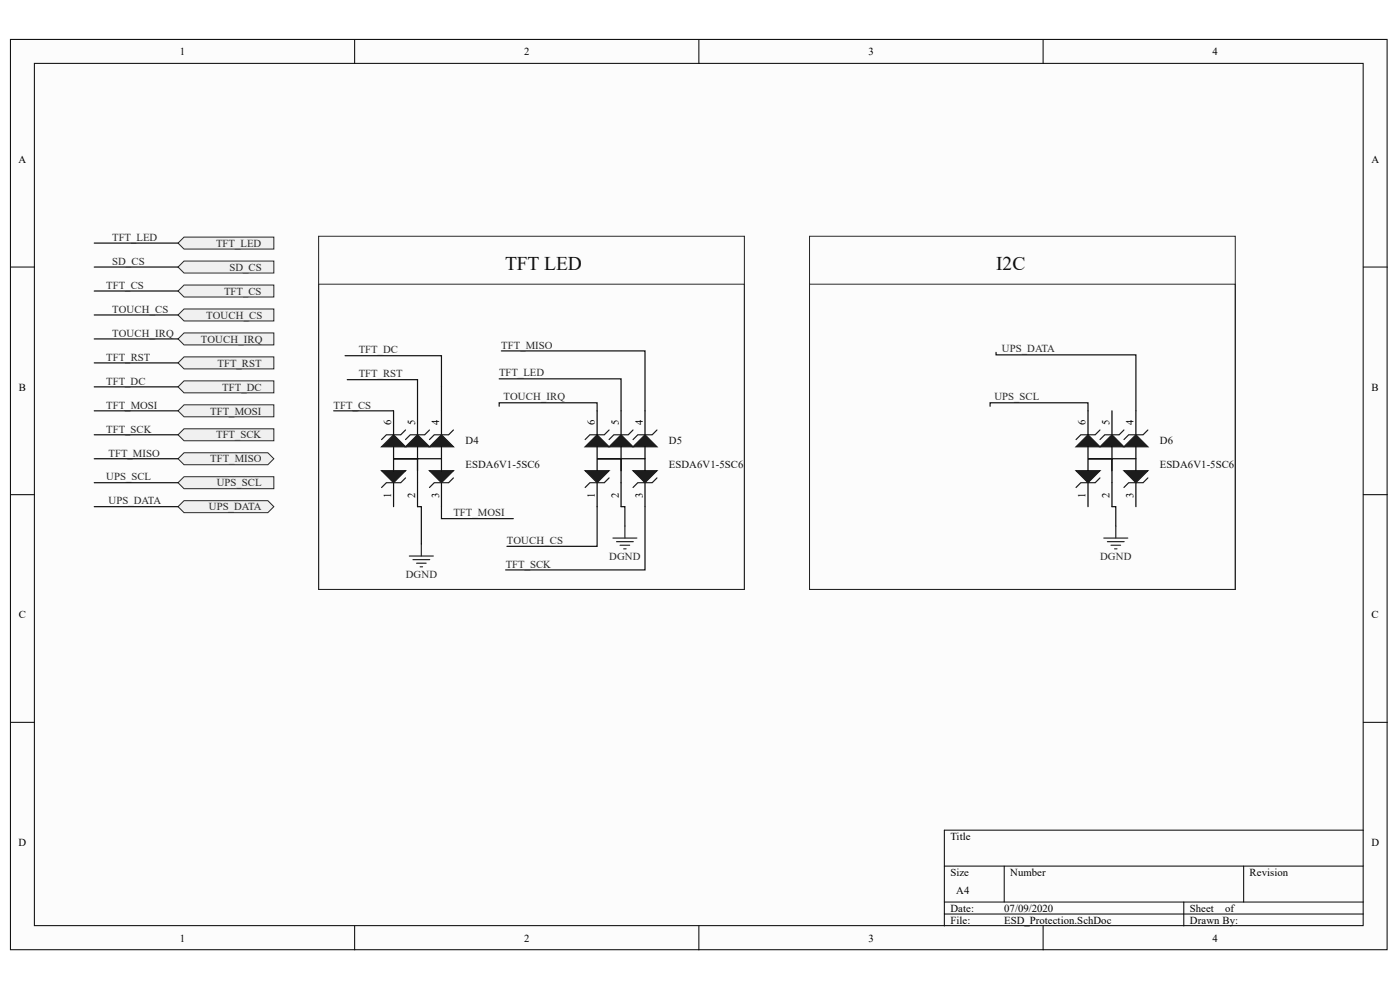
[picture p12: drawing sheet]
<svg xmlns="http://www.w3.org/2000/svg" width="420mm" height="297mm" viewBox="0 0 420 297" stroke-linecap="round" stroke-linejoin="round" font-family="sans-serif">
<g fill="#fcfcfc" stroke="#000" stroke-width=".3">
<path d="M3.1 11.8h412.8v272.9h-412.8z"/>
<path d="M10.3 19h398.5v258.5h-398.5z"/>
</g>
<g fill="none" stroke="#000" stroke-width=".3">
<path d="M106.3 11.8v7.2M209.6 11.8v7.2M312.8 11.8v7.2M3.1 80h7.2M408.8 80h7.2M3.1 148.3h7.2M408.8 148.3h7.2M3.1 216.5h7.2M408.8 216.5h7.2M283.2 259.6h125.6M301.1 259.6v10.8M372.9 259.6v10.8"/>
<path d="M408.8 248.8h-125.6v28.8M106.3 277.6v7.1M209.6 277.6v7.1M283.2 270.4h125.6M283.2 274h125.6M312.8 277.6v7.1M355 270.4v7.2"/>
</g>
<g fill="none" stroke="#000" stroke-width=".36">
<path d="M179.1 123.1v7.2M179.1 133.9v7.2M186.2 123.1v7.2M186.2 133.9v7.2M193.4 137.5h-14.3h7.1v14.4M193.4 123.1v7.2M193.4 133.9v7.2M326.3 123.1v7.2M326.3 133.9v7.2M333.4 123.1v7.2M333.4 133.9v7.2M340.6 137.5h-14.3h7.1v14.4"/>
<path d="M340.6 123.1v7.2M340.6 133.9v7.2M179.1 144.7v7.2M193.4 144.7v7.2M326.3 144.7v7.2M340.6 144.7v7.2"/>
</g>
<g fill="#1c1c1c" stroke="#1c1c1c" stroke-width=".36">
<path d="M175.5 141.1h7.1l-3.5 3.6z"/>
<path d="M179.1 130.3l3.5 3.6h-7.1z"/>
<path d="M189.8 141.1h7.2l-3.6 3.6z"/>
<path d="M193.4 130.3l3.6 3.6h-7.2z"/>
<path d="M186.2 130.3l3.6 3.6h-7.2z"/>
<path d="M322.7 141.1h7.1l-3.5 3.6z"/>
<path d="M326.3 130.3l3.5 3.6h-7.1z"/>
<path d="M337 141.1h7.2l-3.6 3.6z"/>
<path d="M340.6 130.3l3.6 3.6h-7.2z"/>
<path d="M333.4 130.3l3.6 3.6h-7.2z"/>
</g>
<path d="M182.6 128.9l-1.4 1.4h-4.3l-1.4 1.5M189.8 128.9l-1.4 1.4h-4.3l-1.5 1.5M197 128.9l-1.4 1.4h-4.3l-1.5 1.5M329.8 128.9l-1.4 1.4h-4.3l-1.4 1.5M337 128.9l-1.4 1.4h-4.3l-1.5 1.5M344.2 128.9l-1.4 1.4h-4.3l-1.5 1.5M182.6 143.2l-1.4 1.5h-4.3l-1.4 1.4M197 143.2l-1.4 1.5h-4.3l-1.5 1.4M329.8 143.2l-1.4 1.5h-4.3l-1.4 1.4M344.2 143.2l-1.4 1.5h-4.3l-1.5 1.4" fill="none" stroke="#1c1c1c" stroke-width=".36"/>
<path d="M298.7 105.6v.8h41.9v16.7M149.7 121.8v-1.1h29.4v2.4M296.9 121.8v-1.1h29.4v2.4M179.1 151.9v11.9h-27.1M186.2 151.9h1.2v5.8M193.4 151.9v18.9h-41.8M333.4 151.9h1.2v5.8" fill="none" stroke="#0e0e0e" stroke-width=".36"/>
<g fill="none" stroke="#262626" stroke-width=".36">
<path d="M187.4 157.7v3.6M334.6 157.7v3.6M122.8 166.7h7.1M123.8 167.7h5.1M124.9 168.8h2.9M126 169.9h.7M126.3 163.1v3.6M183.8 161.3h7.2M184.9 162.4h5M185.9 163.4h2.9M187 164.5h.7M331 161.3h7.2"/>
<path d="M332.1 162.4h5M333.1 163.4h2.9M334.2 164.5h.7"/>
</g>
<path d="M95.5 70.8h127.7v105.9h-127.7zM242.7 70.8h127.7v105.9h-127.7zM95.5 85.2h127.7v91.5h-127.7zM242.7 85.2h127.7v91.5h-127.7z" fill="none" stroke="#262626" stroke-width=".3"/>
<path d="M55.2 78.2h26.9v3.6h-26.9l-1.8-1.8z" fill-rule="evenodd" fill="#f0f0f0" stroke="#262626" stroke-width=".3"/>
<path d="M28.3 80h25.1" fill="none" stroke="#0e0e0e" stroke-width=".36"/>
<path d="M55.2 85.4h26.9v3.6h-26.9l-1.8-1.8z" fill-rule="evenodd" fill="#f0f0f0" stroke="#262626" stroke-width=".3"/>
<path d="M28.3 87.2h25.1" fill="none" stroke="#0e0e0e" stroke-width=".36"/>
<path d="M55.2 92.6h26.9v3.6h-26.9l-1.8-1.8z" fill-rule="evenodd" fill="#f0f0f0" stroke="#262626" stroke-width=".3"/>
<path d="M28.3 94.4h25.1" fill="none" stroke="#0e0e0e" stroke-width=".36"/>
<path d="M55.2 99.8h26.9v3.6h-26.9l-1.8-1.8z" fill-rule="evenodd" fill="#f0f0f0" stroke="#262626" stroke-width=".3"/>
<path d="M28.3 101.6h25.1" fill="none" stroke="#0e0e0e" stroke-width=".36"/>
<path d="M55.2 107h26.9v3.6h-26.9l-1.8-1.8z" fill-rule="evenodd" fill="#f0f0f0" stroke="#262626" stroke-width=".3"/>
<path d="M28.3 108.8h25.1" fill="none" stroke="#0e0e0e" stroke-width=".36"/>
<path d="M55.2 114.2h26.9v3.6h-26.9l-1.8-1.8z" fill-rule="evenodd" fill="#f0f0f0" stroke="#262626" stroke-width=".3"/>
<path d="M28.3 116h25.1" fill="none" stroke="#0e0e0e" stroke-width=".36"/>
<path d="M55.2 121.3h26.9v3.6h-26.9l-1.8-1.8z" fill-rule="evenodd" fill="#f0f0f0" stroke="#262626" stroke-width=".3"/>
<path d="M28.3 123.1h25.1" fill="none" stroke="#0e0e0e" stroke-width=".36"/>
<path d="M55.2 135.7h25.1l1.8 1.8-1.8 1.8h-25.1l-1.8-1.8z" fill-rule="evenodd" fill="#f0f0f0" stroke="#262626" stroke-width=".3"/>
<path d="M28.3 137.5h25.1" fill="none" stroke="#0e0e0e" stroke-width=".36"/>
<path d="M55.2 128.5h26.9v3.6h-26.9l-1.8-1.8z" fill-rule="evenodd" fill="#f0f0f0" stroke="#262626" stroke-width=".3"/>
<path d="M28.3 130.3h25.1" fill="none" stroke="#0e0e0e" stroke-width=".36"/>
<path d="M55.2 71.1h26.9v3.6h-26.9l-1.8-1.8z" fill-rule="evenodd" fill="#f0f0f0" stroke="#262626" stroke-width=".3"/>
<path d="M28.3 72.9h25.1" fill="none" stroke="#0e0e0e" stroke-width=".36"/>
<path d="M55.2 150.1h25.1l1.8 1.8-1.8 1.8h-25.1l-1.8-1.8z" fill-rule="evenodd" fill="#f0f0f0" stroke="#262626" stroke-width=".3"/>
<path d="M28.3 151.9h25.1" fill="none" stroke="#0e0e0e" stroke-width=".36"/>
<path d="M55.2 142.9h26.9v3.6h-26.9l-1.8-1.8z" fill-rule="evenodd" fill="#f0f0f0" stroke="#262626" stroke-width=".3"/>
<path d="M103.5 106.6h28.9v16.5M104.1 113.8h21.1v9.3M149.7 113.5h36.5v9.6M150.3 105.2h43.1v17.9M100.1 123.1h17.9M28.3 144.7h25.1M125.2 151.9h1.1v11.2M132.4 151.9v3.6h21.5" fill="none" stroke="#0e0e0e" stroke-width=".36"/>
<path d="M118 123.1v7.2M118 133.9v7.2M125.2 123.1v7.2M125.2 133.9v7.2M132.4 137.5h-14.4h7.2v14.4M132.4 123.1v7.2M132.4 133.9v7.2M118 144.7v7.2M132.4 144.7v7.2" fill="none" stroke="#000" stroke-width=".36"/>
<g fill="#1c1c1c" stroke="#1c1c1c" stroke-width=".36">
<path d="M114.4 141.1h7.2l-3.6 3.6z"/>
<path d="M118 130.3l3.6 3.6h-7.2z"/>
<path d="M128.8 141.1h7.2l-3.6 3.6z"/>
<path d="M132.4 130.3l3.6 3.6h-7.2z"/>
<path d="M125.2 130.3l3.6 3.6h-7.2z"/>
</g>
<path d="M121.6 128.9l-1.4 1.4h-4.3l-1.5 1.5M128.8 128.9l-1.4 1.4h-4.4l-1.4 1.5M136 128.9l-1.5 1.4h-4.3l-1.4 1.5M121.6 143.2l-1.4 1.5h-4.3l-1.5 1.4M136 143.2l-1.5 1.5h-4.3l-1.4 1.4" fill="none" stroke="#1c1c1c" stroke-width=".36"/>
<g font-size="5.8" fill="#0e0e0e">
<text x="151.5" y="81.1">TFT LED</text>
<text x="298.7" y="81.1">I2C</text>
</g>
<g font-size="3.2">
<text x="53.9" y="16.5">1</text>
<text x="157.2" y="16.5">2</text>
<text x="260.4" y="16.5">3</text>
<text x="363.6" y="16.5">4</text>
<text x="5.6" y="48.9">A</text>
<text x="411.2" y="48.9">A</text>
<text x="5.7" y="117.1">B</text>
<text x="411.3" y="117.1">B</text>
<text x="117.3" y="127.5" transform="rotate(-90 117.3 127.5)">6</text>
<text x="124.5" y="127.5" transform="rotate(-90 124.5 127.5)">5</text>
<text x="131.6" y="127.5" transform="rotate(-90 131.6 127.5)">4</text>
<text x="178.4" y="127.5" transform="rotate(-90 178.4 127.5)">6</text>
<text x="185.5" y="127.5" transform="rotate(-90 185.5 127.5)">5</text>
<text x="192.7" y="127.5" transform="rotate(-90 192.7 127.5)">4</text>
<text x="325.5" y="127.5" transform="rotate(-90 325.5 127.5)">6</text>
<text x="332.7" y="127.5" transform="rotate(-90 332.7 127.5)">5</text>
<text x="339.9" y="127.5" transform="rotate(-90 339.9 127.5)">4</text>
<text x="117.3" y="149.2" transform="rotate(-90 117.3 149.2)">1</text>
<text x="124.5" y="149.2" transform="rotate(-90 124.5 149.2)">2</text>
<text x="131.6" y="149.2" transform="rotate(-90 131.6 149.2)">3</text>
<text x="178.4" y="149.2" transform="rotate(-90 178.4 149.2)">1</text>
<text x="185.5" y="149.2" transform="rotate(-90 185.5 149.2)">2</text>
<text x="192.7" y="149.2" transform="rotate(-90 192.7 149.2)">3</text>
<text x="325.5" y="149.2" transform="rotate(-90 325.5 149.2)">1</text>
<text x="332.7" y="149.2" transform="rotate(-90 332.7 149.2)">2</text>
<text x="339.9" y="149.2" transform="rotate(-90 339.9 149.2)">3</text>
<text x="5.7" y="185.3">C</text>
<text x="411.3" y="185.3">C</text>
<text x="285" y="251.7">Title</text>
<text x="5.6" y="253.6">D</text>
<text x="411.2" y="253.6">D</text>
<text x="285" y="262.5">Size</text>
<text x="302.9" y="262.5">Number</text>
<text x="374.7" y="262.5">Revision</text>
<text x="286.8" y="267.8">A4</text>
<text x="285" y="273.2">Date:</text>
<text x="301.1" y="273.2">07/09/2020</text>
<text x="356.8" y="273.2">Sheet</text>
<text x="367.4" y="273.2">of</text>
<text x="285" y="276.9">File:</text>
<text x="301.1" y="276.9">ESD_Protection.SchDoc</text>
<text x="356.8" y="276.9">Drawn By:</text>
<text x="53.9" y="282.2">1</text>
<text x="157.2" y="282.2">2</text>
<text x="260.4" y="282.2">3</text>
<text x="363.6" y="282.2">4</text>
</g>
<g font-size="3.2" fill="#262626">
<text x="33.6" y="72.2">TFT_LED</text>
<text x="64.8" y="74">TFT_LED</text>
<text x="33.6" y="79.4">SD_CS</text>
<text x="68.8" y="81.1">SD_CS</text>
<text x="31.9" y="86.5">TFT_CS</text>
<text x="67.2" y="88.3">TFT_CS</text>
<text x="33.6" y="93.7">TOUCH_CS</text>
<text x="61.8" y="95.5">TOUCH_CS</text>
<text x="33.6" y="100.9">TOUCH_IRQ</text>
<text x="60.2" y="102.7">TOUCH_IRQ</text>
<text x="107.6" y="105.9">TFT_DC</text>
<text x="150.3" y="104.5">TFT_MISO</text>
<text x="300.5" y="105.6">UPS_DATA</text>
<text x="31.9" y="108.1">TFT_RST</text>
<text x="65.2" y="109.9">TFT_RST</text>
<text x="107.6" y="113.1">TFT_RST</text>
<text x="149.6" y="112.8">TFT_LED</text>
<text x="31.9" y="115.3">TFT_DC</text>
<text x="66.7" y="117.1">TFT_DC</text>
<text x="31.9" y="122.5">TFT_MOSI</text>
<text x="63" y="124.2">TFT_MOSI</text>
<text x="100" y="122.5">TFT_CS</text>
<text x="151" y="120">TOUCH_IRQ</text>
<text x="298.2" y="120">UPS_SCL</text>
<text x="31.9" y="129.7">TFT_SCK</text>
<text x="64.8" y="131.4">TFT_SCK</text>
<text x="32.5" y="136.8">TFT_MISO</text>
<text x="63" y="138.6">TFT_MISO</text>
<text x="31.9" y="144">UPS_SCL</text>
<text x="65" y="145.8">UPS_SCL</text>
<text x="32.5" y="151.2">UPS_DATA</text>
<text x="62.6" y="153">UPS_DATA</text>
<text x="135.9" y="154.8">TFT_MOSI</text>
<text x="152" y="163">TOUCH_CS</text>
<text x="182.7" y="167.8">DGND</text>
<text x="329.9" y="167.8">DGND</text>
<text x="121.7" y="173.2">DGND</text>
<text x="151.7" y="170.1">TFT_SCK</text>
</g>
<g font-size="3.2" fill="#0e0e0e">
<text x="139.6" y="133.2">D4</text>
<text x="200.6" y="133.2">D5</text>
<text x="347.8" y="133.2">D6</text>
<text x="139.6" y="140.4">ESDA6V1-5SC6</text>
<text x="200.6" y="140.4">ESDA6V1-5SC6</text>
<text x="347.8" y="140.4">ESDA6V1-5SC6</text>
</g>
</svg>
